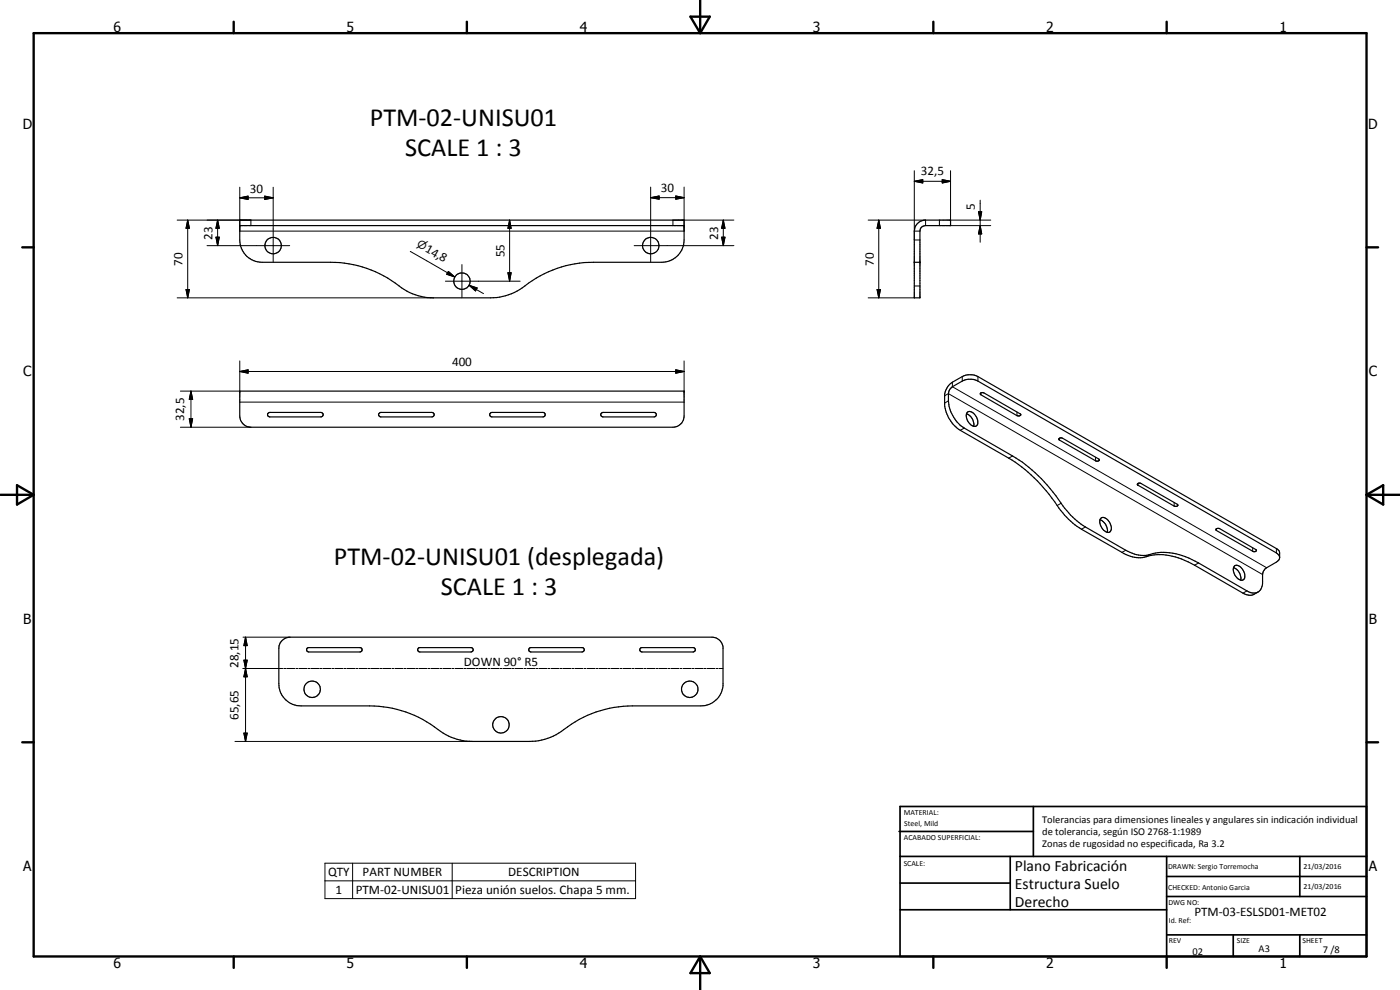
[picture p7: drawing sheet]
<svg xmlns="http://www.w3.org/2000/svg" width="420mm" height="297mm" viewBox="0 0 420 297" stroke-linecap="round" stroke-linejoin="round" font-family="sans-serif">
<g fill="none" stroke="#000" stroke-width=".35">
<path d="M72 66h133.3v6a6.7 6.7 0 0 1-6.6 6.7h-20.6a34.9 34.9 0 0 0-22.1 8.2 17.2 17.2 0 0 1-8.8 2.5h-17.1a17.3 17.3 0 0 1-11.5-4.4 33.4 33.4 0 0 0-19.4-6.3h-20.6a6.6 6.6 0 0 1-6.6-6.7zM72 67.7h133.3M274.4 78.7h1.7M275.1 67.3l1-.8 1.2-.5h8v1.7h-7.5a1.65 1.65 0 0 0-1.7 1.6v20.1h-1.7v-20.1l.2-1.2zM72 117.3h133.3v7.5a3.4 3.4 0 0 1-3.3 3.4h-126.7a3.4 3.4 0 0 1-3.3-3.4zM285.4 116.4l3.4-2.1a5.1 5.1 0 0 1 4.7 0l89.6 51.6a1.46 1.46 0 0 1 .9 1.4 1.46 1.46 0 0 1-.9 1.4l-3 1.6a2.82 2.82 0 0 0-1.2 2.1v2.6a2.81 2.81 0 0 1-1.6 2.8 2.81 2.81 0 0 1-3.1-.5l-14.5-8.4a18.2 18.2 0 0 0-15.6-2.3 10.1 10.1 0 0 1-6.2-1.5l-12.2-7a26.4 26.4 0 0 1-8.8-9.3 45.2 45.2 0 0 0-13-12l-14.5-8.4a10.6 10.6 0 0 1-4.8-8.1 4.9 4.9 0 0 1 .5-3.5zM294.2 118l.6-.2 .5 .1 10.8 6.3 .2 .4-.4 .2-.7-.1-10.8-6.3zM80.3 124.1l.7-.4h15.3a.68 .68 0 0 1 .7 .7 .68 .68 0 0 1-.7 .7h-15.3l-.7-.4zM113.7 124.1l.6-.4h15.3a.68 .68 0 0 1 .7 .7 .68 .68 0 0 1-.7 .7h-15.3l-.6-.4zM147 124.1l.6-.4h15.4a.68 .68 0 0 1 .6 .7 .68 .68 0 0 1-.6 .7h-15.4l-.6-.4zM180.5 124l.5-.3h15.3a.68 .68 0 0 1 .7 .7 .68 .68 0 0 1-.7 .7h-15.3a.67 .67 0 0 1-.6-.4 .67 .67 0 0 1 .1-.7zM290.1 124.2a3.4 3.4 0 0 1 2.1 3.7"/>
<path d="M290.3 123.7a1.91 1.91 0 0 1 2.6 1.3 1.94 1.94 0 0 1-.1 2.9 3.1 3.1 0 0 1-2.5-4.2zM317.8 131.6l.6-.2 .5 .1 10.8 6.2a.43 .43 0 0 1 0 .6 .43 .43 0 0 1-.6 0l-11.1-6.3zM330.1 156a3.5 3.5 0 0 1 2.2 3.7M330.4 155.5a2.13 2.13 0 0 1 2.8 1.6 1.58 1.58 0 0 1-.6 2.7 3.2 3.2 0 0 1-2.2-4.3zM341.4 145.1h1.1l10.8 6.2 .2 .4-.4 .2-.7-.1-11-6.3zM364.9 158.7l.4-.2 .7 .1 11.1 6.6-.3 .3h-.7l-11-6.3zM370.2 170.3a3.5 3.5 0 0 1 2.2 3.8M370.4 169.8a1.91 1.91 0 0 1 2.7 1.3 1.94 1.94 0 0 1-.2 3 3.1 3.1 0 0 1-2.5-4.3zM384 167.3v-1.4a1.58 1.58 0 0 0-.9-1.3l-89.6-51.6a5.1 5.1 0 0 0-4.7 0l-3 1.7a5.2 5.2 0 0 0-2.3 3.7 11.1 11.1 0 0 0 .5 5.3 10.8 10.8 0 0 0 3.3 4.8l15.4 9a48 48 0 0 1 15.6 15.7 24 24 0 0 0 6.3 5.6l12.1 6.9a9.4 9.4 0 0 0 8.9 .9 20 20 0 0 1 12.9 3l14.5 8.4a3.5 3.5 0 0 0 3.4 .3l1.2-.7M84.7 192.2l1.1-.8 1.2-.2h126.7a3.4 3.4 0 0 1 3.3 2.9v11.6a6.7 6.7 0 0 1-6.7 6.1h-20.5a34.4 34.4 0 0 0-22.1 8.2 16.8 16.8 0 0 1-8.8 2.5h-17.1a17.7 17.7 0 0 1-11.4-4.4 33 33 0 0 0-19.5-6.3h-20.6a6.6 6.6 0 0 1-6.6-6.7v-10.6l.2-1.2zM92.1 194.5l.4-.2h15.7a.67 .67 0 0 1 .5 .7 .67 .67 0 0 1-.7 .6h-15.3a.67 .67 0 0 1-.6-.4 .67 .67 0 0 1 0-.7zM125.5 194.5l.3-.2 15.9 .1a.66 .66 0 0 1 .3 .7 .66 .66 0 0 1-.7 .5h-15.3l-.7-.5z"/>
<path d="M158.8 194.5l.4-.2h15.7a.67 .67 0 0 1 .4 .8 .67 .67 0 0 1-.6 .5h-15.4a.67 .67 0 0 1-.6-.4 .67 .67 0 0 1 .1-.7zM192.2 194.5l.3-.2 15.9 .1a.66 .66 0 0 1 .2 .7 .66 .66 0 0 1-.6 .5h-15.3l-.6-.4z"/>
<circle cx="82" cy="73.7" r="2.47"/>
<circle cx="195.3" cy="73.7" r="2.46"/>
<circle cx="138.7" cy="84.3" r="2.48"/>
<circle cx="93.7" cy="206.8" r="2.48"/>
<circle cx="150.3" cy="217.5" r="2.47"/>
<circle cx="207" cy="206.8" r="2.48"/>
</g>
<g fill="none" stroke="#000" stroke-width=".3">
<path d="M72 59.4l2.5-.6v1.1zM72 59.4h10M79.4 58.8l2.6 .6-2.6 .5zM82 56.2v22.5M195.3 59.3l2.5-.5v1zM195.3 59.3h10M195.3 56.1v22.6M202.8 58.8l2.5 .5-2.5 .5zM205.3 56.1v13.2h-133.3v-13.1M274.4 54.4l2.5-.5v1zM274.4 51.2v20.8h1.7M274.4 54.4h10.9"/>
<path d="M282.8 53.9l2.5 .5-2.5 .5zM285.3 51.2v14.8h12M53.2 66h22.1v1.7M56.3 66l.5 2.5h-1zM56.3 66v23.4M62.1 73.7h24.8M64.8 71.2h1l-.5 2.5zM65.3 66l.5 2.5h-1zM65.3 66v7.7M123.1 75.4l13.4 7.7M138.6 79.4v9.9M152.9 66l.5 2.5h-1z"/>
<path d="M152.9 66v18.4M190.3 73.7h29.9M216.6 71.2h1l-.5 2.5zM217.1 66l.5 2.5h-1zM217.1 66v7.7M220.2 66h-18.2v1.7M260.6 66h17.2v1.7M263.7 66l.5 2.5h-1zM263.7 66v23.4M274.4 69.3h1.7M281.9 66v1.7M285.3 67.7h12"/>
<path d="M293.7 63.5h.9l-.4 2.5zM294.2 67.7l.4 2.5h-.9zM294.2 60.1v12.6M53.2 89.4h76.9M55.8 86.9h1l-.5 2.5zM133.7 84.4h22.4M134.3 81.9l2.2 1.2M134.6 81.4l1.9 1.7-2.4-.8zM140.8 85.6l2.4 .8-.5 .9zM140.8 85.6l4.3 2.5M152.4 81.8h1l-.5 2.6zM260.6 89.4h13.8"/>
<path d="M263.2 86.9h1l-.5 2.5zM274.4 85.8h1.7M57.3 117.3l.5 2.5h-1zM57.3 117.3v10.9M72 111.5l2.5-.5v1zM72 108.3v9h-17.9M72 111.5h133.3M202.8 111l2.5 .5-2.5 .5zM205.3 108.3v9M283.5 118.7l1.1-.6 94.3 54.3M285.8 114.7v1.3l94.3 54.3M288.8 113v1.3"/>
<path d="M293.5 113v1.3M294.4 117.9v.5M54.1 128.2h21.2M56.8 125.6h1l-.5 2.6zM72 120.6h133.3M284.6 120.3l-1.1 .6M289.4 128.4l-1.2 .7M303.9 136.8l-1.2 .7M305.2 123.6v1.1M318 131.5v.5M328.8 137.2v1.1M318.5 151l-1.2 .7"/>
<path d="M325.7 158.1l-1.1 .7M341.5 145.1v.5M352.4 150.7v1.1M365.1 158.6v.6M337.9 165.1l-1.2 .6M345.1 166.4l-1.2 .6M359.7 168.9l-1.2 .7M374.2 177.3l-1.2 .7M376 164.3v1.1M383.1 164.6v1.3M72.9 191.2h14.1M73.2 198.1h1l-.5 2.5z"/>
<path d="M73.2 198.1l1 5h-1l1-5zM73.7 191.2l.5 2.5h-1zM73.7 191.2v31.3M72.9 200.6h12M73.2 220h1l-.5 2.5zM73.7 200.6l.5 2.5h-1zM85.2 200.6h.6M86.1 200.6h2.4M88.8 200.6h.6M89.7 200.6h2.4M92.4 200.6h.6M93.3 200.6h2.4"/>
<path d="M96 200.6h.6M96.9 200.6h2.4M99.6 200.6h.6M100.5 200.6h2.4M103.2 200.6h.6M104.1 200.6h2.4M106.8 200.6h.6M107.7 200.6h2.4M110.4 200.6h.6M111.3 200.6h2.4M114 200.6h.6M114.9 200.6h2.4"/>
<path d="M117.6 200.6h.6M118.5 200.6h2.4M121.2 200.6h.6M122.1 200.6h2.4M124.8 200.6h.6M125.7 200.6h2.4M128.4 200.6h.6M129.3 200.6h2.4M132 200.6h.6M132.9 200.6h2.4M135.6 200.6h.6M136.6 200.6h2.3"/>
<path d="M139.2 200.6h.7M140.1 200.6h2.4M142.8 200.6h.6M143.7 200.6h2.4M146.5 200.6h.5M147.4 200.6h2.4M150.1 200.6h.6M150.9 200.6h2.5M153.6 200.6h.7M154.5 200.6h2.4M157.3 200.6h.5M158.1 200.6h2.5"/>
<path d="M160.9 200.6h.5M161.7 200.6h2.5M164.5 200.6h.5M165.4 200.6h2.4M168.1 200.6h.6M168.9 200.6h2.5M171.7 200.6h.5M172.5 200.6h2.5M175.3 200.6h.5M176.2 200.6h2.4M178.9 200.6h.6M179.8 200.6h2.4"/>
<path d="M182.4 200.6h.7M183.4 200.6h2.3M186.1 200.6h.6M187 200.6h2.4M189.7 200.6h.6M190.6 200.6h2.4M193.3 200.6h.6M194.2 200.6h2.4M196.9 200.6h.6M197.8 200.6h2.4M200.5 200.6h.6M201.4 200.6h2.4"/>
<path d="M204.1 200.6h.6M205 200.6h2.4M207.7 200.6h.6M208.6 200.6h2.4M211.3 200.6h.6M212.2 200.6h2.4M214.9 200.6h.6M215.8 200.6h1.2M70.5 222.5h71.3M97.5 259h93.2v10.6h-93.2zM105.8 259v10.6M135.7 259v10.6"/>
<path d="M97.5 264.3h93.2"/>
</g>
<g fill="#000">
<circle cx="72" cy="117.3" r=".18"/>
<circle cx="205.3" cy="117.3" r=".18"/>
</g>
<g fill="none" stroke="#000" stroke-width=".71">
<path d="M10.1 9.9h400v277.1h-400zM70.1 6.5v3.4M140.1 6.5v3.4M207.2 5h5.8l-2.9 4.9zM210.1 0v9.9M280.1 6.5v3.4M350.1 6.5v3.4M6.7 74.2h3.4M410.1 74.2h3.5M.1 148.5h10M5.1 145.6l5 2.9-5 2.9zM410.1 148.5h10"/>
<path d="M410.1 148.5l5-2.9v5.8zM6.7 222.7h3.4M410.1 222.7h3.5M70.1 287v3.4M140.1 287v3.4M210.1 287v10M210.1 287l2.9 5h-5.8zM280.1 287v3.4M350.1 287v3.4"/>
</g>
<g fill="none" stroke="#000" stroke-width=".51">
<path d="M269.8 249.5h40.3M270.1 242h140v45h-140zM270.1 257h140M303.2 257v16M310.1 242v15M350.1 257v30M390.1 257v12M270.1 265h33.1M270.1 273h80M350.1 269h60M350.1 263h60M350.1 280.5h60"/>
<path d="M370.1 280.5v6.5M390.1 280.5v6.5"/>
</g>
<g fill="#000">
<path d="M72 59.4l2.5-.6v1.1zM79.4 58.8l2.6 .6-2.6 .5zM195.3 59.3l2.5-.5v1zM202.8 58.8l2.5 .5-2.5 .5zM274.4 54.4l2.5-.5v1zM282.8 53.9l2.5 .5-2.5 .5zM56.3 66l.5 2.5h-1zM64.8 71.2h1l-.5 2.5zM65.3 66l.5 2.5h-1zM152.9 66l.5 2.5h-1zM216.6 71.2h1l-.5 2.5zM217.1 66l.5 2.5h-1z"/>
<path d="M263.7 66l.5 2.5h-1zM293.7 63.5h.9l-.4 2.5zM294.2 67.7l.4 2.5h-.9zM55.8 86.9h1l-.5 2.5zM134.6 81.4l1.9 1.7-2.4-.8zM140.8 85.6l2.4 .8-.5 .9zM152.4 81.8h1l-.5 2.6zM263.2 86.9h1l-.5 2.5zM57.3 117.3l.5 2.5h-1zM72 111.5l2.5-.5v1zM202.8 111l2.5 .5-2.5 .5zM56.8 125.6h1l-.5 2.6z"/>
<path d="M73.2 198.1h1l-.5 2.5zM73.7 191.2l.5 2.5h-1zM73.2 220h1l-.5 2.5zM73.7 200.6l.5 2.5h-1z"/>
</g>
<g font-size="7.9">
<text x="111" y="37.8">PTM-02-UNISU01</text>
<text x="121.6" y="46.7">SCALE 1 : 3</text>
<text x="100.2" y="169.5">PTM-02-UNISU01 (desplegada)</text>
<text x="132.3" y="178.5">SCALE 1 : 3</text>
</g>
<g font-size="4.7">
<text x="304.6" y="261.2">Plano Fabricación</text>
<text x="304.6" y="266.6">Estructura Suelo</text>
<text x="304.6" y="272">Derecho</text>
</g>
<g font-size="4.2">
<text x="34" y="9.6">6</text>
<text x="104" y="9.6">5</text>
<text x="174" y="9.6">4</text>
<text x="244" y="9.6">3</text>
<text x="314" y="9.6">2</text>
<text x="384" y="9.6">1</text>
<text x="6.8" y="38.7">D</text>
<text x="410.6" y="38.7">D</text>
<text x="7" y="112.9">C</text>
<text x="410.8" y="112.9">C</text>
<text x="7" y="187.1">B</text>
<text x="410.8" y="187.1">B</text>
<text x="7" y="261.4">A</text>
<text x="410.8" y="261.4">A</text>
<text x="34" y="290.4">6</text>
<text x="104" y="290.4">5</text>
<text x="174" y="290.4">4</text>
<text x="244" y="290.4">3</text>
<text x="314" y="290.4">2</text>
<text x="384" y="290.4">1</text>
</g>
<g font-size="3.9">
<text x="276.3" y="52.4">32,5</text>
<text x="75" y="57.8">30</text>
<text x="198.3" y="57.7">30</text>
<text x="292.6" y="62.9" transform="rotate(-90 292.6 62.9)">5</text>
<text x="63.7" y="71.9" transform="rotate(-90 63.7 71.9)">23</text>
<text x="215.5" y="71.9" transform="rotate(-90 215.5 71.9)">23</text>
<text x="127.4" y="75.4" transform="rotate(30 127.4 75.4)">14,8</text>
<text x="151.4" y="77.2" transform="rotate(-90 151.4 77.2)">55</text>
<text x="54.8" y="79.7" transform="rotate(-90 54.8 79.7)">70</text>
<text x="262.2" y="79.7" transform="rotate(-90 262.2 79.7)">70</text>
<text x="135.7" y="109.9">400</text>
<text x="55.2" y="126.3" transform="rotate(-90 55.2 126.3)">32,5</text>
<text x="71.6" y="200.4" transform="rotate(-90 71.6 200.4)">28,15</text>
<text x="139.2" y="199.8">DOWN 90° R5</text>
<text x="71.6" y="216" transform="rotate(-90 71.6 216)">65,65</text>
<text x="98.5" y="262.9">QTY</text>
<text x="108.8" y="262.9">PART NUMBER</text>
<text x="152.5" y="262.9">DESCRIPTION</text>
<text x="100.7" y="268.2">1</text>
<text x="106.8" y="268.2">PTM-02-UNISU01</text>
<text x="136.6" y="268.4">Pieza unión suelos. Chapa 5 mm.</text>
<text x="358.5" y="275">PTM-03-ESLSD01-MET02</text>
</g>
<text font-size="3.3" x="124.9" y="74" transform="rotate(30 124.9 74)">n</text>
<g font-size="3.1">
<text x="312.7" y="246.8">Tolerancias para dimensiones lineales y angulares sin indicación individual</text>
<text x="312.7" y="250.4">de tolerancia, según ISO 2768-1:1989</text>
<text x="312.7" y="254">Zonas de rugosidad no especificada, Ra 3.2</text>
<text x="357.9" y="286.4">02</text>
<text x="377.7" y="285.6">A3</text>
<text x="397" y="285.9">7 /8</text>
</g>
<g font-size="2.4">
<text x="271.2" y="244.4">MATERIAL:</text>
<text x="271.3" y="252">ACABADO SUPERFICIAL:</text>
<text x="271.4" y="247.9">Steel, Mild</text>
<text x="271.2" y="259.7">SCALE:</text>
<text x="350.6" y="260.8">DRAWN: Sergio Torremocha</text>
<text x="391.2" y="260.6">21/03/2016</text>
<text x="350.6" y="267">CHECKED: Antonio Garcia</text>
<text x="391.2" y="266.7">21/03/2016</text>
<text x="350.6" y="271.4">DWG NO:</text>
<text x="350.8" y="276.9">Id. Ref:</text>
<text x="350.8" y="282.8">REV</text>
<text x="371.2" y="282.9">SIZE</text>
<text x="390.9" y="282.9">SHEET</text>
</g>
</svg>
